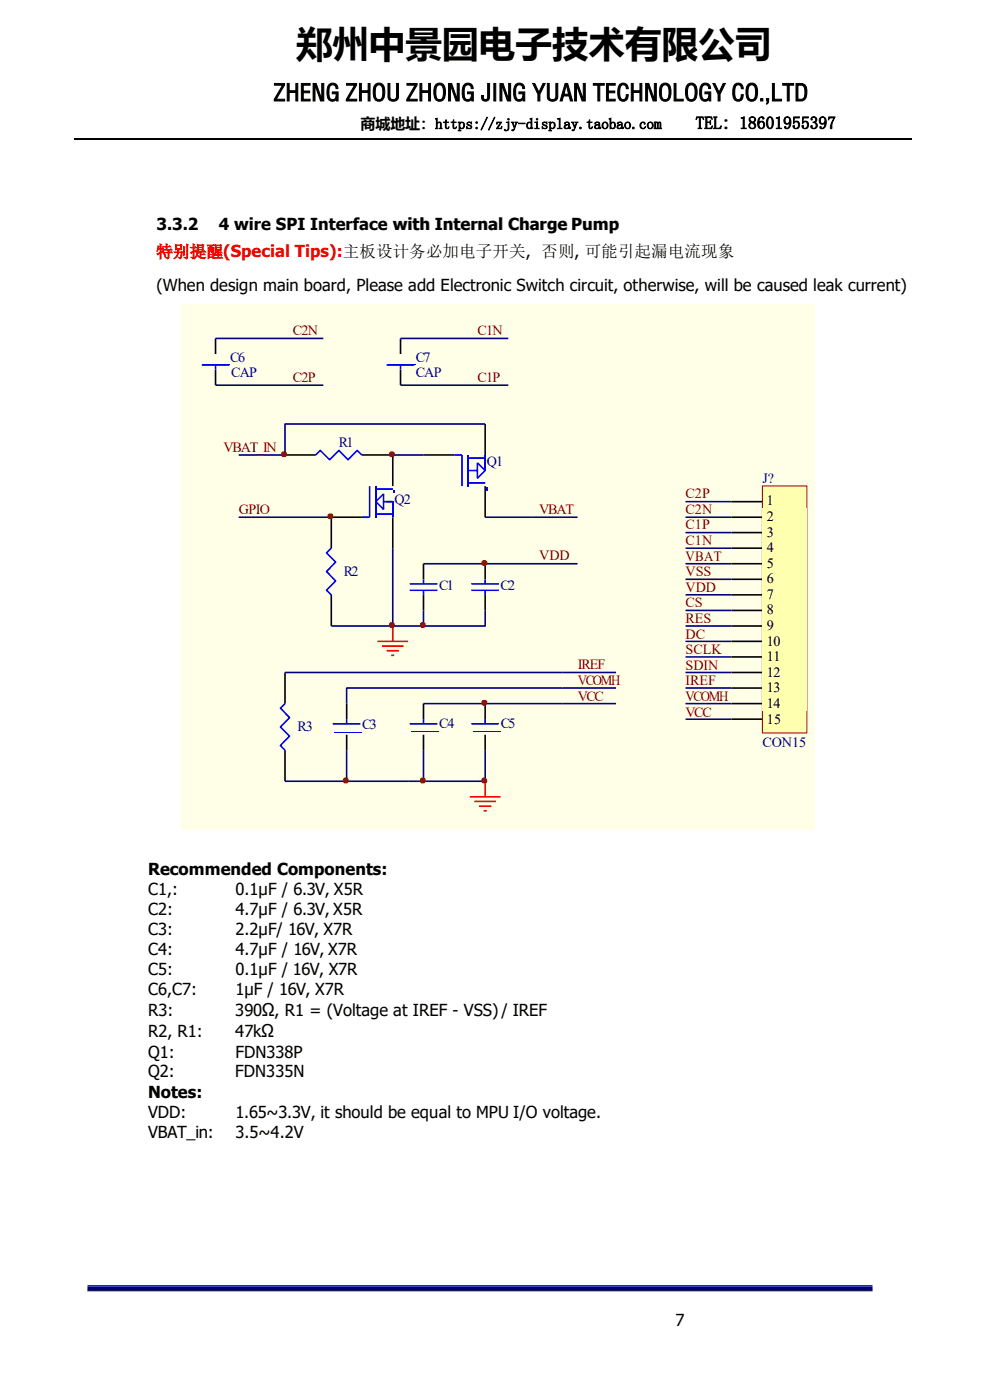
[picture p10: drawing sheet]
<svg xmlns="http://www.w3.org/2000/svg" width="210mm" height="297mm" viewBox="0 0 210 297" stroke-linecap="round" stroke-linejoin="round" font-family="sans-serif">
<path d="M18.5 273.3h166.6" fill="none" stroke="#00006b" stroke-width=".8" stroke-linecap="butt"/>
<path d="M18.5 273.8h166.6" fill="none" stroke="#005" stroke-width=".25"/>
<path d="M18.5 272.8h166.6" fill="none" stroke="#00f" stroke-width=".25"/>
<path d="M15.7 29.6h177.6" fill="none" stroke="#000" stroke-width=".25"/>
<path d="M38.5 64.6h134.4v111.5h-134.4z" fill="#ffffe8"/>
<g fill="none" stroke="#000" stroke-width=".34">
<path d="M45.7 71.8v3.3M45.7 78.4v3.3M85 71.8v3.3M85 78.4v3.3M60.5 96.5h6.5M76.8 96.5h6.5M89.8 96.5h6.6M102.9 90v6.5M70.3 109.7v6.6M89.8 119.6v3.3M102.9 103.1v6.6M102.9 119.6v3.3"/>
<path d="M70.3 126.2v6.6M89.8 126.2v3.3M102.9 126.2v3.3M60.5 142.7v6.6M60.5 159.1v6.6M73.5 149.3v3.3M73.5 155.9v3.2M89.8 149.3v3.3M89.8 155.9v3.2M102.9 149.3v3.3M102.9 155.9v3.2"/>
</g>
<g fill="none" stroke="#00f" stroke-width=".34">
<path d="M42.8 77.4h5.9M45.7 77.4v1M82 77.4h5.9M85 77.4v1M67 96.5l.9-1 2 2 2-2 1.9 2 2-2 1 1M99.3 96.5v6.6M70.3 116.3l-1 1 1.9 2-1.9 1.9 1.9 2-1.9 2 1 1M86.9 125.2h5.9M86.9 123.9h5.9M89.8 122.9v1M89.8 125.2v1M100 125.2h5.8"/>
<path d="M100 123.9h5.8M102.9 122.9v1M102.9 125.2v1M60.5 149.3l-1 .9 1.9 2-1.9 2 1.9 2-1.9 2 1 .9M70.6 153.5h5.9M73.5 152.6v.9M86.9 153.5h5.9M89.8 152.6v.9M100 153.5h5.8M102.9 152.6v.9"/>
</g>
<g fill="none" stroke="#000080" stroke-width=".34">
<path d="M45.7 71.8h22.9M85 71.8h22.8M45.7 81.7h22.9M83.3 96.5h6.5M85 81.7h22.8M102.9 90h-42.4v6.5h-9.9M50.6 109.7h19.7M83.3 116.3v16.5M89.8 119.6h32.7M102.9 109.7h19.6M70.3 132.8h13M89.8 129.5v3.3"/>
<path d="M102.9 129.5v3.3h-19.6M60.5 142.7h70.2M73.5 159.1v6.6M89.8 159.1v6.6M89.8 149.3h40.9M102.9 159.1v6.6h-42.4M130.7 146h-57.2v3.3"/>
</g>
<path d="M80.1 136.1h6.5M81 137.1h4.6M82 138h2.6M83 139h.6M83.3 132.8v3.3M99.7 169h6.5M100.6 170h4.6M101.6 171h2.6M102.6 172h.7M102.9 165.7v3.3" fill="none" stroke="#f00" stroke-width=".34"/>
<path d="M103.2 103.3h.3v.7h-.3z" fill="#00f"/>
<path d="M99.7 97.2h2.9M102.9 96.5v3.3M99.7 102.4h3.2" fill="none" stroke="#00f" stroke-width=".34"/>
<path d="M103.2 103.3h.3v.7h-.3z" fill="#00f"/>
<path d="M96.4 96.5h1.6v6.6M99.3 97.2h3.6M99.3 99.8h2M99.3 96.5v6.6M101.3 98.2l1.6 1.6-1.6 1.7zM102.9 96.5v3.3M79.7 103.1v6.6M99.3 102.4h3.6" fill="none" stroke="#00f" stroke-width=".34"/>
<path d="M83.3 96.5v6.6M70.3 109.7h6.5M83.3 109.7v6.6" fill="none" stroke="#000" stroke-width=".34"/>
<path d="M83.5 104h.3v.6h-.3z" fill="#00f"/>
<path d="M80.1 103.8h3.2M80.1 109.1h2.9M82 106.4h1.3v3.3" fill="none" stroke="#00f" stroke-width=".34"/>
<path d="M83.5 104h.3v.6h-.3z" fill="#00f"/>
<path d="M78.4 103.1v6.6h-1.6M79.7 103.8h3.6M79.7 109.1h3.6M79.7 106.4l1.7-1.6v3.3zM79.7 103.1v6.6M81.4 106.4h1.9v3.3" fill="none" stroke="#00f" stroke-width=".34"/>
<path d="M102.2 148.8l.3-.2h.5a.57 .57 0 0 1 .2 .7 .57 .57 0 0 1-.7 .3l-.3-.2z" fill-rule="evenodd" fill="#800000"/>
<path d="M102.2 148.8l.3-.2h.5a.57 .57 0 0 1 .2 .7 .57 .57 0 0 1-.7 .3l-.3-.2z" fill="none" stroke="#800000" stroke-width=".21"/>
<path d="M102.5 165.1a.58 .58 0 0 1 .7 .3 .58 .58 0 0 1-.2 .7h-.5l-.3-.2v-.6z" fill-rule="evenodd" fill="#800000"/>
<path d="M102.2 165.3l.3-.2a.58 .58 0 0 1 .7 .3 .58 .58 0 0 1-.2 .7h-.5l-.3-.2z" fill="none" stroke="#800000" stroke-width=".21"/>
<path d="M73.1 165.1h.5l.2 .2v.6l-.2 .2h-.5l-.2-.2v-.6z" fill-rule="evenodd" fill="#800000"/>
<path d="M73.1 165.1h.5a.72 .72 0 0 1 0 1h-.5l-.2-.2v-.6z" fill="none" stroke="#800000" stroke-width=".21"/>
<path d="M89.4 165.1h.6l.2 .2v.6l-.2 .2h-.6l-.2-.2v-.6z" fill-rule="evenodd" fill="#800000"/>
<path d="M89.4 165.1h.6a.72 .72 0 0 1 0 1h-.6l-.2-.2v-.6z" fill="none" stroke="#800000" stroke-width=".21"/>
<path d="M102.2 119.2l.3-.2h.5l.3 .2v.5l-.3 .2h-.5l-.3-.2z" fill-rule="evenodd" fill="#800000"/>
<path d="M102.2 119.2l.3-.2h.5a.59 .59 0 0 1 0 .9h-.5l-.3-.2z" fill="none" stroke="#800000" stroke-width=".21"/>
<path d="M69.8 109.1h.6l.2 .2v.5l-.2 .2h-.6l-.2-.2v-.5z" fill-rule="evenodd" fill="#800000"/>
<path d="M69.6 109.3l.2-.2h.6a.66 .66 0 0 1 0 .9h-.6l-.2-.2z" fill="none" stroke="#800000" stroke-width=".21"/>
<path d="M60 95.9h.5l.2 .2v.5l-.2 .3h-.5l-.2-.3v-.5z" fill-rule="evenodd" fill="#800000"/>
<path d="M59.8 96.1l.2-.2h.5a.66 .66 0 0 1 0 1h-.5l-.2-.3z" fill="none" stroke="#800000" stroke-width=".21"/>
<path d="M82.8 95.9h.6l.2 .2v.5l-.2 .3h-.6l-.2-.3v-.5z" fill-rule="evenodd" fill="#800000"/>
<path d="M82.6 96.1l.2-.2h.6a.66 .66 0 0 1 0 1h-.6l-.2-.3z" fill="none" stroke="#800000" stroke-width=".21"/>
<path d="M82.8 132.1h.6l.2 .2v.6l-.2 .2h-.6l-.2-.2v-.6z" fill-rule="evenodd" fill="#800000"/>
<path d="M82.6 132.3l.2-.2h.6a.66 .66 0 0 1 0 1h-.6l-.2-.2z" fill="none" stroke="#800000" stroke-width=".21"/>
<path d="M89.4 132.1h.6l.2 .2v.6l-.2 .2h-.6l-.2-.2v-.6z" fill-rule="evenodd" fill="#800000"/>
<path d="M89.2 132.3l.2-.2h.6a.66 .66 0 0 1 0 1h-.6l-.2-.2z" fill="none" stroke="#800000" stroke-width=".21"/>
<g fill="none" stroke="#000080" stroke-width=".34">
<path d="M145.4 106.4h9.8M145.4 109.7h9.8M145.4 113h9.8M145.4 116.3h9.8M145.4 119.6h9.8M145.4 126.2h9.8M145.4 129.5h9.8M145.4 132.8h9.8M145.4 136.1h9.8M145.4 139.4h9.8M145.4 142.7h9.8M145.4 146h9.8"/>
<path d="M145.4 149.3h9.8"/>
</g>
<path d="M161.7 103.1h9.5v52.4h-9.5z" fill="#ffffb0"/>
<path d="M161.7 103.1h9.5v52.4h-9.5z" fill="none" stroke="#800000" stroke-width=".21"/>
<g fill="none" stroke="#000" stroke-width=".34">
<path d="M155.2 106.4h6.5M155.2 109.7h6.5M155.2 113h6.5M155.2 116.3h6.5M155.2 119.6h6.5M155.2 122.9h6.5M155.2 126.2h6.5M155.2 129.5h6.5M155.2 132.8h6.5M155.2 136.1h6.5M155.2 139.4h6.5M155.2 142.7h6.5"/>
<path d="M155.2 146h6.5M155.2 149.3h6.5M155.2 152.6h6.5"/>
</g>
<path d="M145.4 122.9h9.8M145.4 152.6h9.8" fill="none" stroke="#000080" stroke-width=".34"/>
<path d="M43 77.2h5.9M82.3 77.2h5.9M70.9 155.5h5.9M87.3 155.3h5.8M100.4 155.3h5.8" fill="none" stroke="#00f" stroke-width=".21"/>
<g fill="#ffffb0">
<path d="M161.7 107.7h9.5v3.6h-9.5z"/>
<path d="M161.7 111h9.5v3.6h-9.5z"/>
<path d="M161.7 114.3h9.5v3.6h-9.5z"/>
<path d="M161.7 117.6h9.5v3.6h-9.5z"/>
<path d="M161.7 120.9h9.5v3.6h-9.5z"/>
<path d="M161.7 124.2h9.5v3.6h-9.5z"/>
<path d="M161.7 127.5h9.5v3.6h-9.5z"/>
<path d="M161.7 130.8h9.5v3.6h-9.5z"/>
<path d="M161.7 134.1h9.5v3.6h-9.5z"/>
<path d="M161.7 137.4h9.5v3.6h-9.5z"/>
<path d="M161.7 140.7h9.5v3.6h-9.5z"/>
<path d="M161.7 144h9.5v3.6h-9.5z"/>
<path d="M161.7 147.3h9.5v3.6h-9.5z"/>
</g>
<text font-size="7.7" x="62.8" y="12.2">郑州中景园电子技术有限公司</text>
<text font-size="5" x="58" y="21.4">ZHENG ZHOU ZHONG JING YUAN TECHNOLOGY CO.,LTD</text>
<text font-size="3.7" x="147.5" y="27.3">TEL：18601955397</text>
<g font-size="3.5">
<text x="33.2" y="48.8">3.3.2</text>
<text x="46.4" y="48.8">4 wire SPI Interface with Internal Charge Pump</text>
<text x="33.2" y="61.8">(When design main board, Please add Electronic Switch circuit, otherwise, will be caused leak current)</text>
<text x="31.4" y="185.6">Recommended Components:</text>
<text x="31.4" y="189.9">C1,:</text>
<text x="50" y="189.9">0.1μF / 6.3V, X5R</text>
<text x="31.4" y="194.1">C2:</text>
<text x="50" y="194.1">4.7μF / 6.3V, X5R</text>
<text x="31.4" y="198.4">C3:</text>
<text x="31.4" y="202.5">C4:</text>
<text x="50" y="198.4">2.2μF/ 16V, X7R</text>
<text x="50" y="202.5">4.7μF / 16V, X7R</text>
<text x="31.4" y="206.9">C5:</text>
<text x="50" y="206.9">0.1μF / 16V, X7R</text>
<text x="31.4" y="211.2">C6,C7:</text>
<text x="31.4" y="215.6">R3:</text>
<text x="49.9" y="215.6">390Ω, R1 = (Voltage at IREF - VSS) / IREF</text>
<text x="50" y="211.2">1μF / 16V, X7R</text>
<text x="31.4" y="220">R2, R1:</text>
<text x="49.9" y="220">47kΩ</text>
<text x="31.4" y="224.4">Q1:</text>
<text x="50" y="224.4">FDN338P</text>
<text x="31.4" y="228.5">Q2:</text>
<text x="31.4" y="232.9">Notes:</text>
<text x="49.9" y="228.5">FDN335N</text>
<text x="31.4" y="237.1">VDD:</text>
<text x="50" y="237.1">1.65~3.3V, it should be equal to MPU I/O voltage.</text>
<text x="31.4" y="241.4">VBAT_in:</text>
<text x="50" y="241.4">3.5~4.2V</text>
<text x="143.3" y="281.2">7</text>
</g>
<text font-size="3.5" fill="#f00" x="33.1" y="54.6">特别提醒(Special Tips):主板设计务必加电子开关, 否则, 可能引起漏电流现象</text>
<text font-size="3.2" x="76.5" y="27.3">商城地址：https://zjy-display.taobao.com</text>
<g font-size="3" fill="#800000">
<text x="62.1" y="71.1">C2N</text>
<text x="101.3" y="71.1">C1N</text>
<text x="62.1" y="81">C2P</text>
<text x="101.3" y="81">C1P</text>
<text x="47.4" y="95.8">VBAT_IN</text>
<text x="145.4" y="105.7">C2P</text>
<text x="50.7" y="109">GPIO</text>
<text x="114.4" y="109">VBAT</text>
<text x="145.4" y="109">C2N</text>
<text x="145.4" y="112.3">C1P</text>
<text x="114.4" y="118.8">VDD</text>
<text x="145.4" y="118.9">VBAT</text>
<text x="145.4" y="115.6">C1N</text>
<text x="145.4" y="122.2">VSS</text>
<text x="145.4" y="125.5">VDD</text>
<text x="145.4" y="128.8">CS</text>
<text x="145.4" y="132.1">RES</text>
<text x="145.4" y="135.5">DC</text>
<text x="122.6" y="142">IREF</text>
<text x="145.4" y="138.8">SCLK</text>
<text x="145.4" y="142.1">SDIN</text>
<text x="122.6" y="145.3">VCOMH</text>
<text x="122.6" y="148.6">VCC</text>
<text x="145.4" y="148.7">VCOMH</text>
<text x="145.4" y="145.4">IREF</text>
<text x="145.4" y="152">VCC</text>
</g>
<g font-size="3" fill="#000080">
<text x="48.9" y="76.8">C6</text>
<text x="88.2" y="76.8">C7</text>
<text x="49" y="80">CAP</text>
<text x="88.2" y="80">CAP</text>
<text x="71.9" y="94.8">R1</text>
<text x="103.3" y="98.8">Q1</text>
<text x="83.7" y="107">Q2</text>
<text x="161.7" y="102.4">J?</text>
<text x="72.9" y="122.2">R2</text>
<text x="93.1" y="125.1">C1</text>
<text x="106.2" y="125.1">C2</text>
<text x="63.1" y="155.1">R3</text>
<text x="76.8" y="154.7">C3</text>
<text x="93.1" y="154.5">C4</text>
<text x="106.2" y="154.5">C5</text>
<text x="161.7" y="158.4">CON15</text>
</g>
<g font-size="3">
<text x="162.7" y="107.2">1</text>
<text x="162.6" y="110.6">2</text>
<text x="162.6" y="113.9">3</text>
<text x="162.6" y="117.1">4</text>
<text x="162.6" y="120.4">5</text>
<text x="162.6" y="123.7">6</text>
<text x="162.6" y="127">7</text>
<text x="162.6" y="130.3">8</text>
<text x="162.6" y="133.6">9</text>
<text x="162.6" y="136.9">10</text>
<text x="162.6" y="140.3">11</text>
<text x="162.6" y="143.6">12</text>
<text x="162.6" y="146.9">13</text>
<text x="162.6" y="150.2">14</text>
<text x="162.7" y="153.5">15</text>
</g>
</svg>
